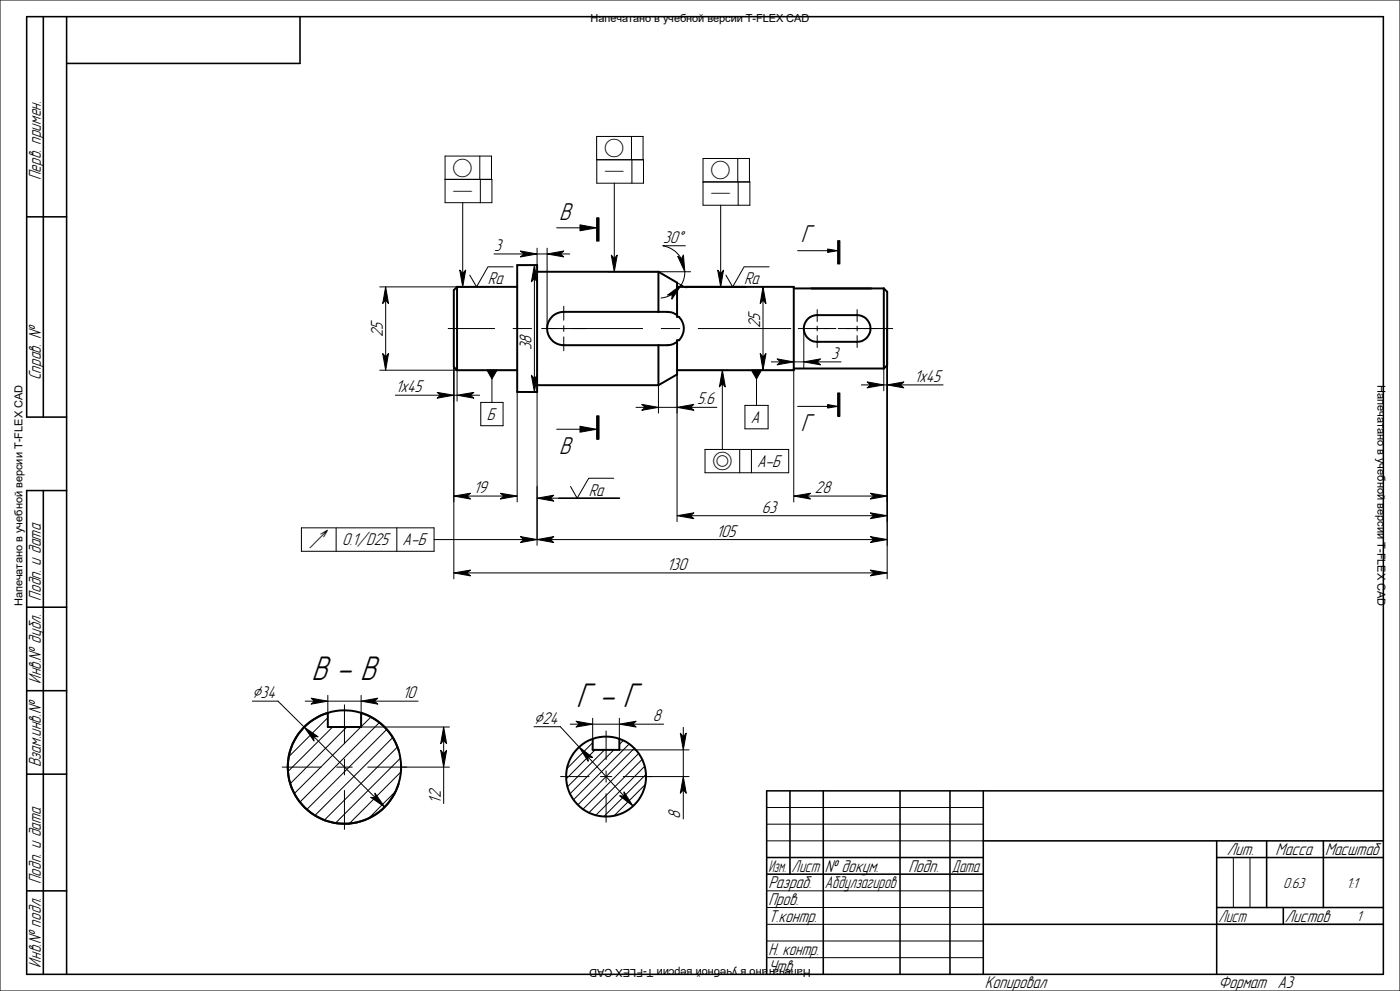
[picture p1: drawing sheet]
<svg xmlns="http://www.w3.org/2000/svg" width="420mm" height="297mm" viewBox="0 0 420 297" stroke-linecap="round" stroke-linejoin="round" font-family="sans-serif">
<g fill="none" stroke="#000" stroke-width=".3">
<path d="M0 0h420v297h-420zM133.5 53.8h14.1v6.9h-14.1v-13.9h13.9v7M143.9 46.8v7M144.1 53.8v6.9M179 47.9h14v7h-14v-14h13.9v7M184.3 54.9v22.6M189.4 40.9v7M189.6 47.9v7M210.9 54.5h14.1v7h-14.1v-14h13.9v7M221.3 47.5v7M221.4 54.5v7M138.8 60.7v21.3"/>
<path d="M148.2 76.1h8.9M153.9 80h-7.5l-3.4 6-2.1-3.5M161.1 74.4v5.1h-2.6M161.1 76.1h3M164.1 74.4v24.1M167 68.3h7M168.1 76.1h2.8M198.9 73.7a7.7 7.7 0 0 1 5.5 3.9M198.9 73.7h.1M198.9 73.7h6.7M216.2 61.5v20.5M230.7 80h-7.5l-3.4 6-2-3.5"/>
<path d="M239.3 75.1h9M113.9 86h32.5M115.7 90v17M134.5 98.5h13.9M153.9 98.5h5.6M160.3 83.5v30M162.5 98.5h30.3M169.1 91.8v4.2M169.1 97.6v1.7M182.5 81.4h24.7M198.4 98.5h5.5M201.8 88.1l-1.9 .9-1.6 .3"/>
<path d="M203.1 86h20.6M203.1 84.7l2.8 1.6M205.4 81.4l-.3 2.5-.7 1.5M209.5 98.5h27.7M228.9 90v17M239.5 98.5h11.3M241.1 98.5v11.7M245.2 92.8v3.6M245.2 97.7v1.5M251.5 98.5h16.3M257.1 92.8v3.6M257.1 97.7v1.5"/>
<path d="M265.1 98.5v18.6M266.1 98.5v75M113.9 111h23.2v9.2M118.6 118.4h13.5M136.1 110v63.5M136.1 118.4h1M141.1 118.4h2.8M145.8 111h9.4M147.6 113.6v7M155.2 117.5v33M158.5 117.5h2.6v45.9M169.1 101v4.1"/>
<path d="M197.5 115.4v8.4M203.1 112.2v44.1M203.1 111h15.3M216.7 115v19.7M225.2 111h12.9v39.5M226.9 113.6v7.9M231.4 108.5h2.7M238.1 108.5h3M245.2 100.6v3.5M245.2 108.5h7.1M257.1 100.6v3.5M258.4 115.4h2.7"/>
<path d="M265.1 115.4h1M270.1 115.4h12.8M144.2 120.6h6.7v7h-6.7zM167 128.7h7M190.8 122.1h2.7M197.5 122.1h5.6M207.1 122.1h8M211.5 134.7h25.1v7h-25.1zM221.9 134.7v7M223.5 121.5h6.9v7h-6.9zM225.4 134.7v7M239.3 121.8h9"/>
<path d="M90.4 158.2h39.8v7h-39.8zM100.8 158.2v7M119 158.2v7M140.1 148.7h11M165.1 149.3h20.8h-18.3M184.1 143.3h-7.5l-3.5 6-1.9-3.5M207.1 154.6h55M242.1 148.7h20M130.2 161.7h26.9M140.1 171.7h122M161.1 161.7h.1M165.1 161.7h97"/>
<path d="M75.7 210.1h7.7l7.9 7.8M91.5 217.7l-.4 .4M91.6 210.1h2.7M98.3 215.1l-11.7 11.7M98.3 210.1h10M98.3 208.4v5.3M99.8 217.9l-13.4 13.4M103.3 211.2v11.7M104 217.9l-16.9 17M108.2 217.9l-19.9 19.9M108.3 217.9h26.5M108.3 208.4v5.3"/>
<path d="M111.3 214.9l-3 2.9M112.3 210.1h13.1M113.8 216.5l-23.8 23.9M116 218.6l-24 24M160.2 217.8h7.9l5.6 6.1M171.1 217h2.7M177.8 217h8M177.8 215.3v6.1M181.8 219.1v8.5M185.8 215.3v6.1M189.8 217h9.3M205 218v2.8"/>
<path d="M84.7 229.9h11.6M94.1 220.7l18.5 18.4M101 229.9h4.7M103.3 227.5v4.7M103.3 236.9v11.7M110.3 229.9h24.5M117.9 221l-23.4 23.4M118.7 237.2l-8.1 8.1M119.2 223.9l-21.9 21.9M120.1 227.2l-19.4 19.5M120.3 231.4l-15.5 15.4M133.1 221.9v4"/>
<path d="M133.1 229.9v10.9M168.1 232.7h8.6M173.4 224.2l-.1 .1M176.4 226.9l10.8 11.7M177.8 222.6l-7.7 7.8M178.5 224.7l-8.7 8.7M180.1 232.7h3.4M181.4 224.7l-11.2 11.1M181.8 231.1v3.3M181.8 237.9v8.5M184.1 224.7l-13.1 13.2M185.8 224.7h20.9"/>
<path d="M186.9 232.7h19.8M187 221.9l-1.2 1.2M188.8 223l-16.8 16.7M190.3 224.3l-16.9 16.9M191.6 225.8l-16.7 16.7M192.7 227.6l-16 16M193.4 229.7l-14.7 14.6M193.6 235.1l-9.4 9.4M193.8 232.1l-12.7 12.6M205 224.7v8M205 236.7v8.7M230 252h65"/>
<path d="M230 242h65M230 247h65M370 257v15M375 257v15M230 277h65M230 267h65M230 272h65M365 277h50M230 282h65M230 287h65"/>
</g>
<g fill="none" stroke="#000" stroke-width=".59">
<path d="M155.2 79.5h5.9v38h-5.9zM137.1 86h18.1M137.1 86v25M137.1 86l-1 1v23l1 1M161.1 81.4h36.4M197.5 81.4l5.6 3.3v10.3h.6a5 5 0 0 1 0 7h-.6v10.2l-5.6 3.2M197.5 81.4v12.1M203.1 94.4a4.6 4.6 0 0 0-2.9-.9h-31.1a5 5 0 0 0-5 5 5 5 0 0 0 5 5h31.1a4.8 4.8 0 0 0 2.9-1.1M203.1 86h35v25h-35M238.1 86.4h27M242.1 95.8l.9-.7 1.6-.6 12.5-.1a4 4 0 0 1 4 4 4 4 0 0 1-4 4h-11.9a4 4 0 0 1-3.7-2.3 4 4 0 0 1 .6-4.3zM265.1 86.4l1 1.1v22l-1 .9"/>
<path d="M265.1 86.4v24M137.1 111h18.1M161.1 115.4h36.4M197.5 103.5v11.9M238.1 110.4h27M91.1 218l2.8-2.3 2.2-1.2 2.2-.8v4.2h10v-4.2a17 17 0 0 1 10.3 23.7 17 17 0 0 1-25.1 6.4 17 17 0 0 1-2.4-25.8zM119.6 224.9a17 17 0 0 0-26.2-8.8 17 17 0 0 0 0 27.6 17 17 0 0 0 26.2-8.8M177.8 221.4v3.3h8v-3.3"/>
<circle cx="181.8" cy="232.7" r="12"/>
</g>
<g fill="#000" stroke="#000" stroke-width=".3">
<path d="M156.1 75.2l5 .9-5 .9 1-.9z" fill-rule="evenodd"/>
<path d="M164.1 76.1l5-.9-1 .9 1 .9z" fill-rule="evenodd"/>
<path d="M174 67.4l5 .9-5 .9z" fill-rule="evenodd"/>
<path d="M179 65.3h.7v7h-.7z" fill-rule="evenodd"/>
<path d="M183.4 76.5l.9 1 .9-1-.9 4.9z" fill-rule="evenodd"/>
<path d="M203.3 76.8l1.1 .8 .6-1.2 .4 5z" fill-rule="evenodd"/>
<path d="M248.3 74.6l3 .5-3 .5z" fill-rule="evenodd"/>
<path d="M251.3 72.1h.7v7h-.7z" fill-rule="evenodd"/>
<path d="M115.7 86l.8 5-.8-1-.9 1z" fill-rule="evenodd"/>
<path d="M137.9 80.9l.9 1.1 .9-1.1-.9 5.1z" fill-rule="evenodd"/>
<path d="M160.3 79.5l.9 5-.9-1-.9 1z" fill-rule="evenodd"/>
<path d="M200.3 88.4l4.1-3-2.9 4.3 .1-1.4z" fill-rule="evenodd"/>
<path d="M215.3 81l.9 1 .8-1-.8 5z" fill-rule="evenodd"/>
<path d="M228.9 86l.9 5-.9-1-.9 1z" fill-rule="evenodd"/>
<path d="M114.8 106l.9 1 .8-1-.8 5z" fill-rule="evenodd"/>
<path d="M131.1 117.6l5 .8-5 .9 1-.9z" fill-rule="evenodd"/>
<path d="M137.1 118.4l5.1-.8-1.1 .8 1.1 .9z" fill-rule="evenodd"/>
<path d="M146.1 111h3l-1.5 2.6z" fill-rule="evenodd"/>
<path d="M159.4 112.5l.9 1 .9-1-.9 5z" fill-rule="evenodd"/>
<path d="M216.7 111l.9 5-.9-1-.9 1z" fill-rule="evenodd"/>
<path d="M225.4 111h3l-1.5 2.6z" fill-rule="evenodd"/>
<path d="M228 106l.9 1 .9-1-.9 5z" fill-rule="evenodd"/>
<path d="M233.1 107.6l5 .9-5 .8 1-.8z" fill-rule="evenodd"/>
<path d="M241.1 108.5l5-.9-.9 .9 .9 .8z" fill-rule="evenodd"/>
<path d="M260.1 114.5l5 .9-5 .8 1-.8z" fill-rule="evenodd"/>
<path d="M266.1 115.4l5-.9-1 .9 1 .8z" fill-rule="evenodd"/>
<path d="M174 127.8l5 .9-5 .8z" fill-rule="evenodd"/>
<path d="M179 124.6h.7v7.1h-.7z" fill-rule="evenodd"/>
<path d="M192.5 121.2l5 .9-5 .9 1-.9z" fill-rule="evenodd"/>
<path d="M203.1 122.1l5.1-.9-1.1 .9 1.1 .9z" fill-rule="evenodd"/>
<path d="M248.3 121.2l3 .6-3 .5z" fill-rule="evenodd"/>
<path d="M251.3 117.8h.7v7h-.7z" fill-rule="evenodd"/>
<path d="M136.1 148.7l5-.9-1 .9 1 .9z" fill-rule="evenodd"/>
<path d="M150.1 147.8l5.1 .9-5.1 .9 1-.9z" fill-rule="evenodd"/>
<path d="M161.1 149.3l5-.9-1 .9 1 .9z" fill-rule="evenodd"/>
<path d="M203.1 154.6l5.1-.9-1.1 .9 1.1 .8z" fill-rule="evenodd"/>
<path d="M238.1 148.7l5-.9-1 .9 1 .9z" fill-rule="evenodd"/>
<path d="M261.1 147.8l5 .9-5 .9 1-.9z" fill-rule="evenodd"/>
<path d="M261.1 153.7l5 .9-5 .8 1-.8z" fill-rule="evenodd"/>
<path d="M136.1 171.7l5-.8-1 .8 1 .9z" fill-rule="evenodd"/>
<path d="M156.1 160.8l5 .9-5 .9 1-.9z" fill-rule="evenodd"/>
<path d="M161.1 161.7l5-.9-1 .9 1 .9z" fill-rule="evenodd"/>
<path d="M261.1 170.9l5 .8-5 .9 1-.9z" fill-rule="evenodd"/>
<path d="M261.1 160.8l5 .9-5 .9 1-.9z" fill-rule="evenodd"/>
<path d="M93.3 209.3l5 .8-5 .9 1-.9z" fill-rule="evenodd"/>
<path d="M108.3 210.1l5-.8-1 .8 1 .9z" fill-rule="evenodd"/>
<path d="M172.8 216.2l5 .8-5 .9 1-.9z" fill-rule="evenodd"/>
<path d="M185.8 217l5-.8-1 .8 1 .9z" fill-rule="evenodd"/>
<path d="M204.1 219.8l.9 1 .9-1-.9 4.9z" fill-rule="evenodd"/>
<path d="M91.3 217.9l4.1 2.9-1.3-.1 .1 1.4z" fill-rule="evenodd"/>
<path d="M112.5 237.7l2.9 4.2-4.2-2.9 1.4 .1z" fill-rule="evenodd"/>
<path d="M132.2 224.9l.9 1 .9-1-.9 5z" fill-rule="evenodd"/>
<path d="M133.1 217.9l.9 5-.9-1-.9 1z" fill-rule="evenodd"/>
<path d="M173.7 223.9l4.1 3.1-1.4-.1v1.3z" fill-rule="evenodd"/>
<path d="M185.9 238.5l1.3 .1v-1.3l2.7 4.3z" fill-rule="evenodd"/>
<path d="M205 232.7l.9 5-.9-1-.9 1z" fill-rule="evenodd"/>
</g>
<g fill="none" stroke="#000" stroke-width=".47">
<path d="M13 5v120M20 5v287M90 5v14h-70M8 65h12M20 125h-12v-120h407v287h-407v-145h12M13 147v145M8 182h12M8 207h12M8 232h12M237 237v25M247 237v55M270 237v55"/>
<path d="M285 237v55M295 237v55M415 237h-185v55M230 257h65M295 252h120M365 257h50M365 252v40M380 252v20M397 252v20M8 267h12M230 262h65M295 277h120"/>
<path d="M365 272h50M385 272v5"/>
</g>
<g font-size="9.5">
<text x="93.5" y="203.8">В - В</text>
<text x="172.8" y="211.8">Г - Г</text>
</g>
<g font-size="6.8">
<text x="167.7" y="65.8">В</text>
<text x="240.2" y="72.6">Г</text>
<text x="240.2" y="129.3">Г</text>
<text x="167.7" y="136.1">В</text>
</g>
<g font-size="5.4">
<text x="203.2" y="72.8">w</text>
<text x="75.7" y="209.3">B</text>
<text x="160.2" y="216.9">B</text>
</g>
<g font-size="5.1">
<text x="181.2" y="46.1">R</text>
<text x="135.8" y="52">R</text>
<text x="181.2" y="53.1">N</text>
<text x="213.1" y="52.7">R</text>
<text x="135.8" y="59">N</text>
<text x="213.1" y="59.8">N</text>
<text x="213.7" y="140">S</text>
<text x="92.7" y="163.4">V</text>
</g>
<g font-size="4.7">
<text x="12.2" y="54" transform="rotate(-90 12.2 54)">Перв. примен.</text>
<text x="148.2" y="75.2">3</text>
<text x="198.9" y="72.8">30</text>
<text x="146.4" y="85.2">Ra</text>
<text x="223.2" y="85.2">Ra</text>
<text x="114.8" y="101" transform="rotate(-90 114.8 101)">25</text>
<text x="228.1" y="98.4" transform="rotate(-90 228.1 98.4)">25</text>
<text x="159.4" y="105" transform="rotate(-90 159.4 105)">38</text>
<text x="249.3" y="107.6">3</text>
<text x="12.2" y="114" transform="rotate(-90 12.2 114)">Справ. №</text>
<text x="118.6" y="117.6">1х45</text>
<text x="274.2" y="114.5">1x45</text>
<text x="146" y="125.9">Б</text>
<text x="209.1" y="121.2">5.6</text>
<text x="225.2" y="126.7">А</text>
<text x="227.2" y="140">А-Б</text>
<text x="142" y="147.8">19</text>
<text x="176.6" y="148.6">Ra</text>
<text x="244.5" y="147.8">28</text>
<text x="228.5" y="153.7">63</text>
<text x="214.8" y="160.8">105</text>
<text x="102.6" y="163.4">0.1/D25</text>
<text x="120.8" y="163.4">A-Б</text>
<text x="200.1" y="170.9">130</text>
<text x="12.2" y="180" transform="rotate(-90 12.2 180)">Подп. и дата</text>
<text x="12.2" y="205" transform="rotate(-90 12.2 205)">Инв.№ дубл.</text>
<text x="78.2" y="209.3">34</text>
<text x="120.7" y="209.3">10</text>
<text x="162.7" y="216.9">24</text>
<text x="195.9" y="216.2">8</text>
<text x="12.2" y="230" transform="rotate(-90 12.2 230)">Взам.инв.№</text>
<text x="132.2" y="240.8" transform="rotate(-90 132.2 240.8)">12</text>
<text x="204.1" y="245.4" transform="rotate(-90 204.1 245.4)">8</text>
<text x="368" y="256.2">Лит.</text>
<text x="382.7" y="256.2">Масса</text>
<text x="397.5" y="256.2">Масштаб</text>
<text x="237.5" y="261.2">Лист</text>
<text x="247.5" y="261.2">№ докум.</text>
<text x="272.5" y="261.2">Подп.</text>
<text x="285.5" y="261.2">Дата</text>
<text x="12.2" y="265" transform="rotate(-90 12.2 265)">Подп. и дата</text>
<text x="230.5" y="266.3">Разраб.</text>
<text x="247.5" y="266.3">Абдулзагиров</text>
<text x="230.5" y="271.3">Пров.</text>
<text x="230.5" y="276.3">Т.контр.</text>
<text x="365.5" y="276.3">Лист</text>
<text x="385.5" y="276.3">Листов</text>
<text x="230.5" y="286.3">Н. контр.</text>
<text x="12.2" y="290" transform="rotate(-90 12.2 290)">Инв.№ подл.</text>
<text x="230.5" y="291.3">Утв.</text>
<text x="295.5" y="296.2">Копировал</text>
<text x="365.5" y="296.2">Формат</text>
<text x="383.2" y="296.2">A3</text>
</g>
<text font-size="4.6" x="230.5" y="261.2">Изм.</text>
<g font-size="4.1">
<text x="385" y="266">0.63</text>
<text x="404" y="266">1:1</text>
<text x="407" y="276">1</text>
</g>
<g font-size="3.3">
<text x="177.2" y="6.6">Напечатано в учебной версии T-FLEX CAD</text>
<text x="413.3" y="115.3" transform="rotate(90 413.3 115.3)">Напечатано в учебной версии T-FLEX CAD</text>
<text x="6.7" y="181.7" transform="rotate(-90 6.7 181.7)">Напечатано в учебной версии T-FLEX CAD</text>
<text x="243.2" y="290.4" transform="rotate(-180 243.2 290.4)">Напечатано в учебной версии T-FLEX CAD</text>
</g>
</svg>
